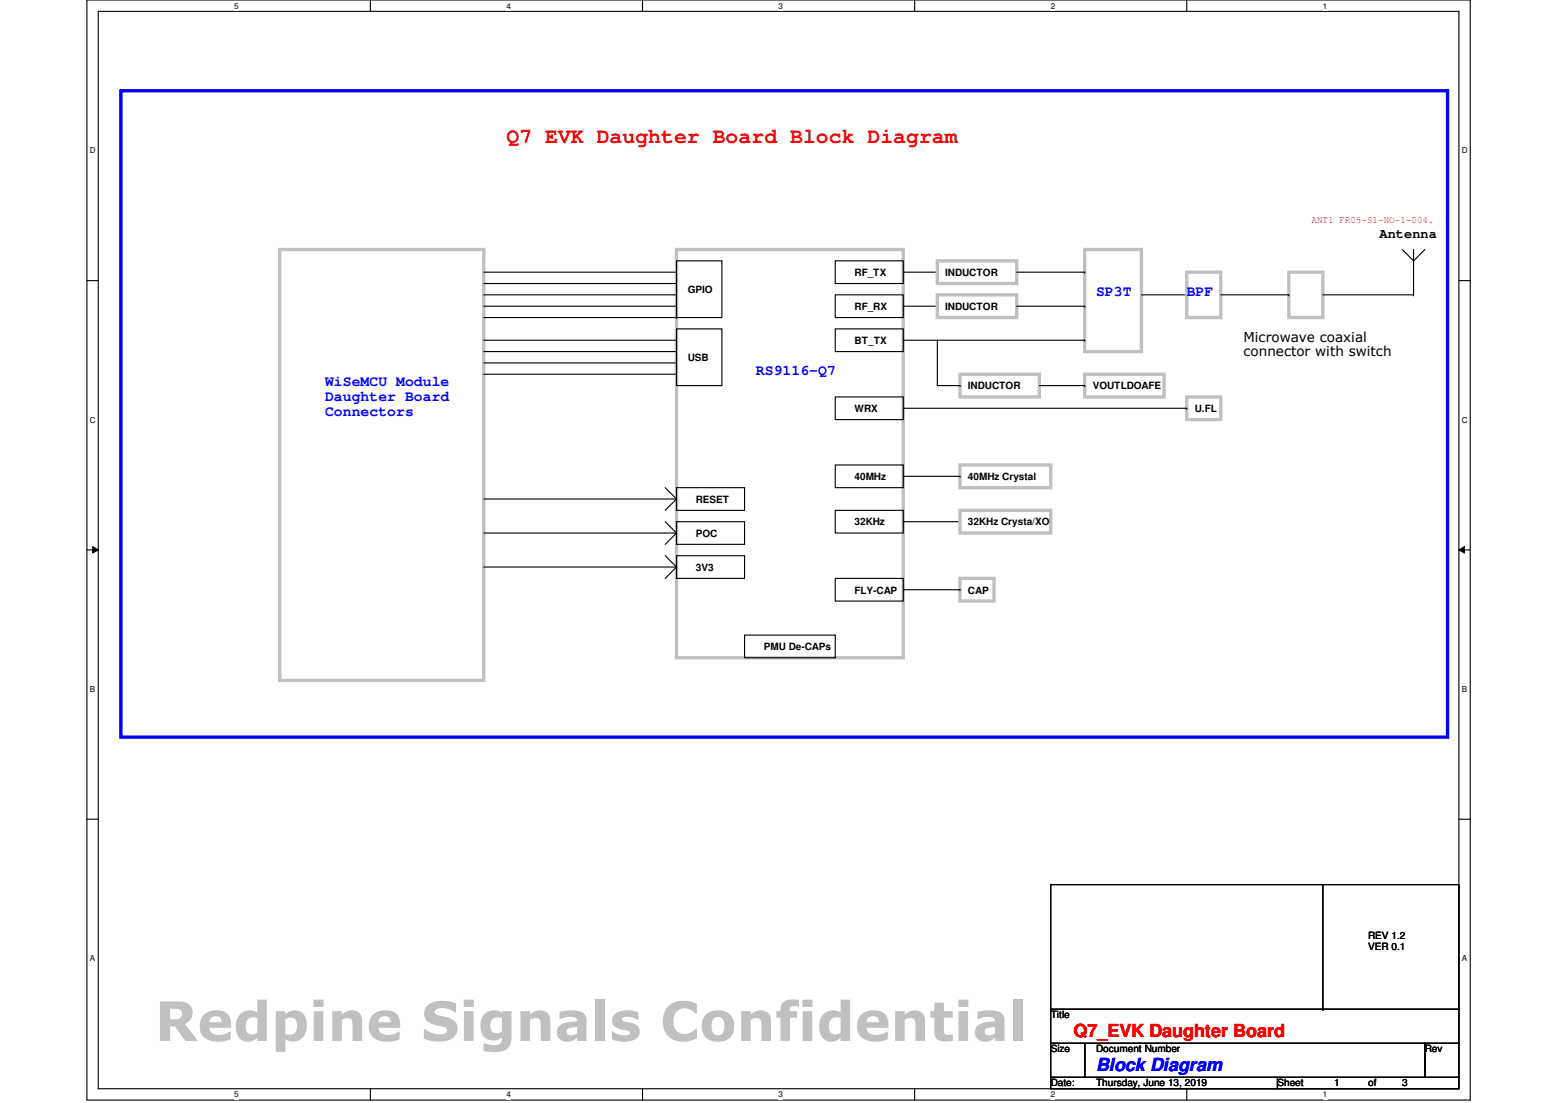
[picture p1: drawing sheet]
<svg xmlns="http://www.w3.org/2000/svg" width="297mm" height="210mm" viewBox="0 0 297 210" stroke-linecap="round" stroke-linejoin="round" font-family="sans-serif">
<path d="M16.5 0h263.4v209.4h-263.4zM18.7 2.2h259.1v205.1h-259.1z" fill="none" stroke="#000" stroke-width=".21"/>
<g fill="#fff">
<path d="M44.6 .3h.9v1.7h-.9z"/>
<path d="M44.6 207.5h.9v1.8h-.9z"/>
</g>
<path d="M70.5 0v2.2M70.5 207.3v2.1" fill="none" stroke="#000" stroke-width=".21"/>
<g fill="#fff">
<path d="M96.4 .3h.9v1.7h-.9z"/>
<path d="M96.4 207.5h.9v1.8h-.9z"/>
</g>
<path d="M122.3 0v2.2M122.3 207.3v2.1" fill="none" stroke="#000" stroke-width=".21"/>
<g fill="#fff">
<path d="M148.2 .3h.9v1.7h-.9z"/>
<path d="M148.2 207.5h.9v1.8h-.9z"/>
</g>
<path d="M174.2 0v2.2M174.2 207.3v2.1" fill="none" stroke="#000" stroke-width=".21"/>
<g fill="#fff">
<path d="M200.1 .3h.8v1.7h-.8z"/>
<path d="M200.1 207.5h.8v1.8h-.8z"/>
</g>
<path d="M226 0v2.2M226 207.3v2.1" fill="none" stroke="#000" stroke-width=".21"/>
<g fill="#fff">
<path d="M251.9 .3h.8v1.7h-.8z"/>
<path d="M251.9 207.5h.8v1.8h-.8z"/>
<path d="M17.1 27.8h1.1v1.7h-1.1z"/>
<path d="M278.3 27.8h1.1v1.7h-1.1z"/>
<path d="M17.1 79h1.1v1.8h-1.1z"/>
<path d="M278.3 79h1.1v1.8h-1.1z"/>
</g>
<path d="M16.5 53.4h2.2M277.8 53.4h2.1" fill="none" stroke="#000" stroke-width=".21"/>
<g fill="#fff">
<path d="M17.1 130.3h1v1.7h-1z"/>
<path d="M278.3 130.3h1.1v1.7h-1.1z"/>
</g>
<path d="M16.5 104.7h2.2M277.8 104.7h2.1" fill="none" stroke="#000" stroke-width=".21"/>
<path d="M17.6 104.1l1.1 .6-1.1 .6zM277.8 104.7l1-.6v1.2z" fill="#000"/>
<path d="M17.6 104.1l1.1 .6-1.1 .6zM277.8 104.7l1-.6v1.2z" fill="none" stroke="#000" stroke-width=".19"/>
<g fill="#fff">
<path d="M17.1 181.6h1v1.7h-1z"/>
<path d="M278.3 181.6h1v1.7h-1z"/>
</g>
<g fill="none" stroke="#000" stroke-width=".21">
<path d="M92.1 51.8h36.7M92.1 54h36.7M92.1 56.1h36.7M92.1 58.3h36.7M128.8 49.7h8.7v10.8h-8.7zM128.8 51.8h.1M128.8 54h.1M128.8 56.1h.1M128.8 58.3h.1M159 49.7h13v4.3h-13zM159 56.1h13v4.4h-13zM172 51.8h6.5"/>
<path d="M172 58.3h6.5M178.5 51.8h.1M178.5 58.3h.1M193.6 51.8h12.9M193.6 58.3h12.9M206.5 58.3h.1M206.5 51.8h.1M217.3 56.1h8.7M226 56.1h.1M232.4 56.1h13M245.4 56.1h.1M251.9 56.1h17.3"/>
<path d="M267 47.5l2.2 2.2M269.2 56.1h.1M269.2 47.5h.1M269.2 49.7h.1M269.2 47.5v8.6M271.3 47.5l-2.1 2.2M92.1 60.5h36.7M92.1 66.9h36.7M92.1 69.1h36.7M92.1 71.2h36.7M92.1 64.8h36.7M128.8 62.6h8.7v10.8h-8.7z"/>
<path d="M128.8 60.5h.1M128.8 66.9h.1M128.8 69.1h.1M128.8 71.2h.1M128.8 64.8h.1M159 62.6h13v4.3h-13zM159 75.6h13v4.3h-13zM172 77.7h54M172 64.8h34.5M178.5 64.8h.1M178.5 64.8v8.6h4.3M182.8 73.4h.1"/>
<path d="M197.9 73.4h8.6M206.5 64.8h.1M206.5 73.4h.1M226 77.7h.1M92.1 95h36.7M126.7 99.3l2.1 2.2M126.7 92.8l2.1 2.2M128.8 99.3h13v4.3h-13zM128.8 92.8h13v4.4h-13zM128.8 95h.1M128.8 95l-2.1 2.2M159 88.5h13v4.3h-13z"/>
<path d="M159 97.2h13v4.3h-13zM172 90.7h10.8M172 99.3h10.8M182.8 90.7h.1M182.8 99.3h.1M92.1 101.5h36.7M92.1 107.9h36.7M126.7 105.8l2.1 2.1M128.8 105.8h13v4.3h-13zM128.8 101.5h.1M128.8 107.9h.1M128.8 107.9l-2.1 2.2"/>
<path d="M128.8 101.5l-2.1 2.1M159 110.1h13v4.3h-13zM172 112.3h10.8M182.8 112.3h.1M141.8 120.9h17.2v4.3h-17.2zM16.5 156h2.2M277.8 156h2.1M200.1 168.4h77.7v23.8h-77.7zM251.9 168.4v23.8M200.1 192.2h77.7v6.4h-77.7zM200.1 198.6h6.4v6.5h-6.4zM206.5 198.6h64.8v6.5h-64.8z"/>
<path d="M251.9 192.2h.1M271.3 198.6h6.5v6.5h-6.5zM200.1 205.1h43.1v2.2h-43.1zM243.2 205.1h34.6v2.2h-34.6z"/>
</g>
<g fill="none" stroke="#c0c0c0" stroke-width=".63">
<path d="M53.3 47.5h38.8v82h-38.8zM128.8 47.5h43.2v77.7h-43.2zM178.5 56.1h15.1v4.4h-15.1zM178.5 49.7h15.1v4.3h-15.1zM206.5 47.5h10.8v19.4h-10.8zM226 51.8h6.4v8.7h-6.4zM245.4 51.8h6.5v8.7h-6.5zM182.8 71.2h15.1v4.4h-15.1zM206.5 71.2h15.2v4.4h-15.2zM226 75.6h6.4v4.3h-6.4zM182.8 88.5h17.3v4.3h-17.3zM182.8 97.2h17.3v4.3h-17.3z"/>
<path d="M182.8 110.1h6.5v4.3h-6.5z"/>
</g>
<path d="M23 17.3h252.6v123h-252.6z" fill="none" stroke="#00f" stroke-width=".63"/>
<text font-size="10.3" fill="#c0c0c0" x="29.5" y="198.2">Redpine Signals Confidential</text>
<text font-size="4.1" fill="#f00" x="96.4" y="27.2">Q7 EVK Daughter Board Block Diagram</text>
<text font-size="3.4" fill="#f00" x="204.4" y="197.5">Q7_EVK Daughter Board</text>
<text font-size="3.4" fill="#00f" x="208.7" y="203.9">Block Diagram</text>
<g font-size="2.8" fill="#00f">
<text x="208.7" y="56.3">SP3T</text>
<text x="226" y="56.3">BPF</text>
<text x="143.9" y="71.4">RS9116-Q7</text>
<text x="61.9" y="73.6">WiSeMCU Module</text>
<text x="61.9" y="76.4">Daughter Board</text>
<text x="61.9" y="79.2">Connectors</text>
</g>
<g font-size="2.6">
<text x="262.7" y="45.3">Antenna</text>
<text x="236.8" y="65.2">Microwave coaxial</text>
<text x="236.8" y="67.8">connector with switch</text>
</g>
<text font-size="1.9" fill="#f00" x="249.7" y="42.5">ANT1 FR05-S1-NO-1-004.</text>
<g font-size="1.9">
<text x="162.7" y="52.5">RF_TX</text>
<text x="180" y="52.5">INDUCTOR</text>
<text x="131" y="55.8">GPIO</text>
<text x="162.7" y="59">RF_RX</text>
<text x="180" y="59">INDUCTOR</text>
<text x="162.7" y="65.5">BT_TX</text>
<text x="131" y="68.7">USB</text>
<text x="184.3" y="74.1">INDUCTOR</text>
<text x="208.1" y="74.1">VOUTLDOAFE</text>
<text x="162.7" y="78.4">WRX</text>
<text x="227.5" y="78.4">U.FL</text>
<text x="132.5" y="95.7">RESET</text>
<text x="162.7" y="91.4">40MHz</text>
<text x="184.3" y="91.4">40MHz Crystal</text>
<text x="162.7" y="100">32KHz</text>
<text x="184.3" y="100">32KHz Crysta/XO</text>
<text x="132.5" y="102.2">POC</text>
<text x="132.5" y="108.7">3V3</text>
<text x="162.7" y="113">FLY-CAP</text>
<text x="184.3" y="113">CAP</text>
<text x="145.5" y="123.8">PMU De-CAPs</text>
<text x="260.5" y="178.7">REV 1.2</text>
<text x="260.5" y="180.9">VER 0.1</text>
<text x="200.1" y="193.8">Title</text>
<text x="200.1" y="200.3">Size</text>
<text x="208.7" y="200.3">Document Number</text>
<text x="271.3" y="200.3">Rev</text>
<text x="200.1" y="206.8">Date:</text>
<text x="208.7" y="206.8">Thursday, June 13, 2019</text>
<text x="243.2" y="206.8">Sheet</text>
<text x="254" y="206.8">1</text>
<text x="260.5" y="206.8">of</text>
<text x="267" y="206.8">3</text>
</g>
<g font-size="1.6">
<text x="44.6" y="1.7">5</text>
<text x="96.4" y="1.7">4</text>
<text x="148.2" y="1.7">3</text>
<text x="200.1" y="1.7">2</text>
<text x="251.9" y="1.7">1</text>
<text x="17.1" y="29.2">D</text>
<text x="278.3" y="29.2">D</text>
<text x="17.1" y="80.4">C</text>
<text x="278.3" y="80.4">C</text>
<text x="17.1" y="131.7">B</text>
<text x="278.3" y="131.7">B</text>
<text x="17.1" y="183">A</text>
<text x="278.3" y="183">A</text>
<text x="44.6" y="208.9">5</text>
<text x="96.4" y="208.9">4</text>
<text x="148.2" y="208.9">3</text>
<text x="200.1" y="208.9">2</text>
<text x="251.9" y="208.9">1</text>
</g>
</svg>
